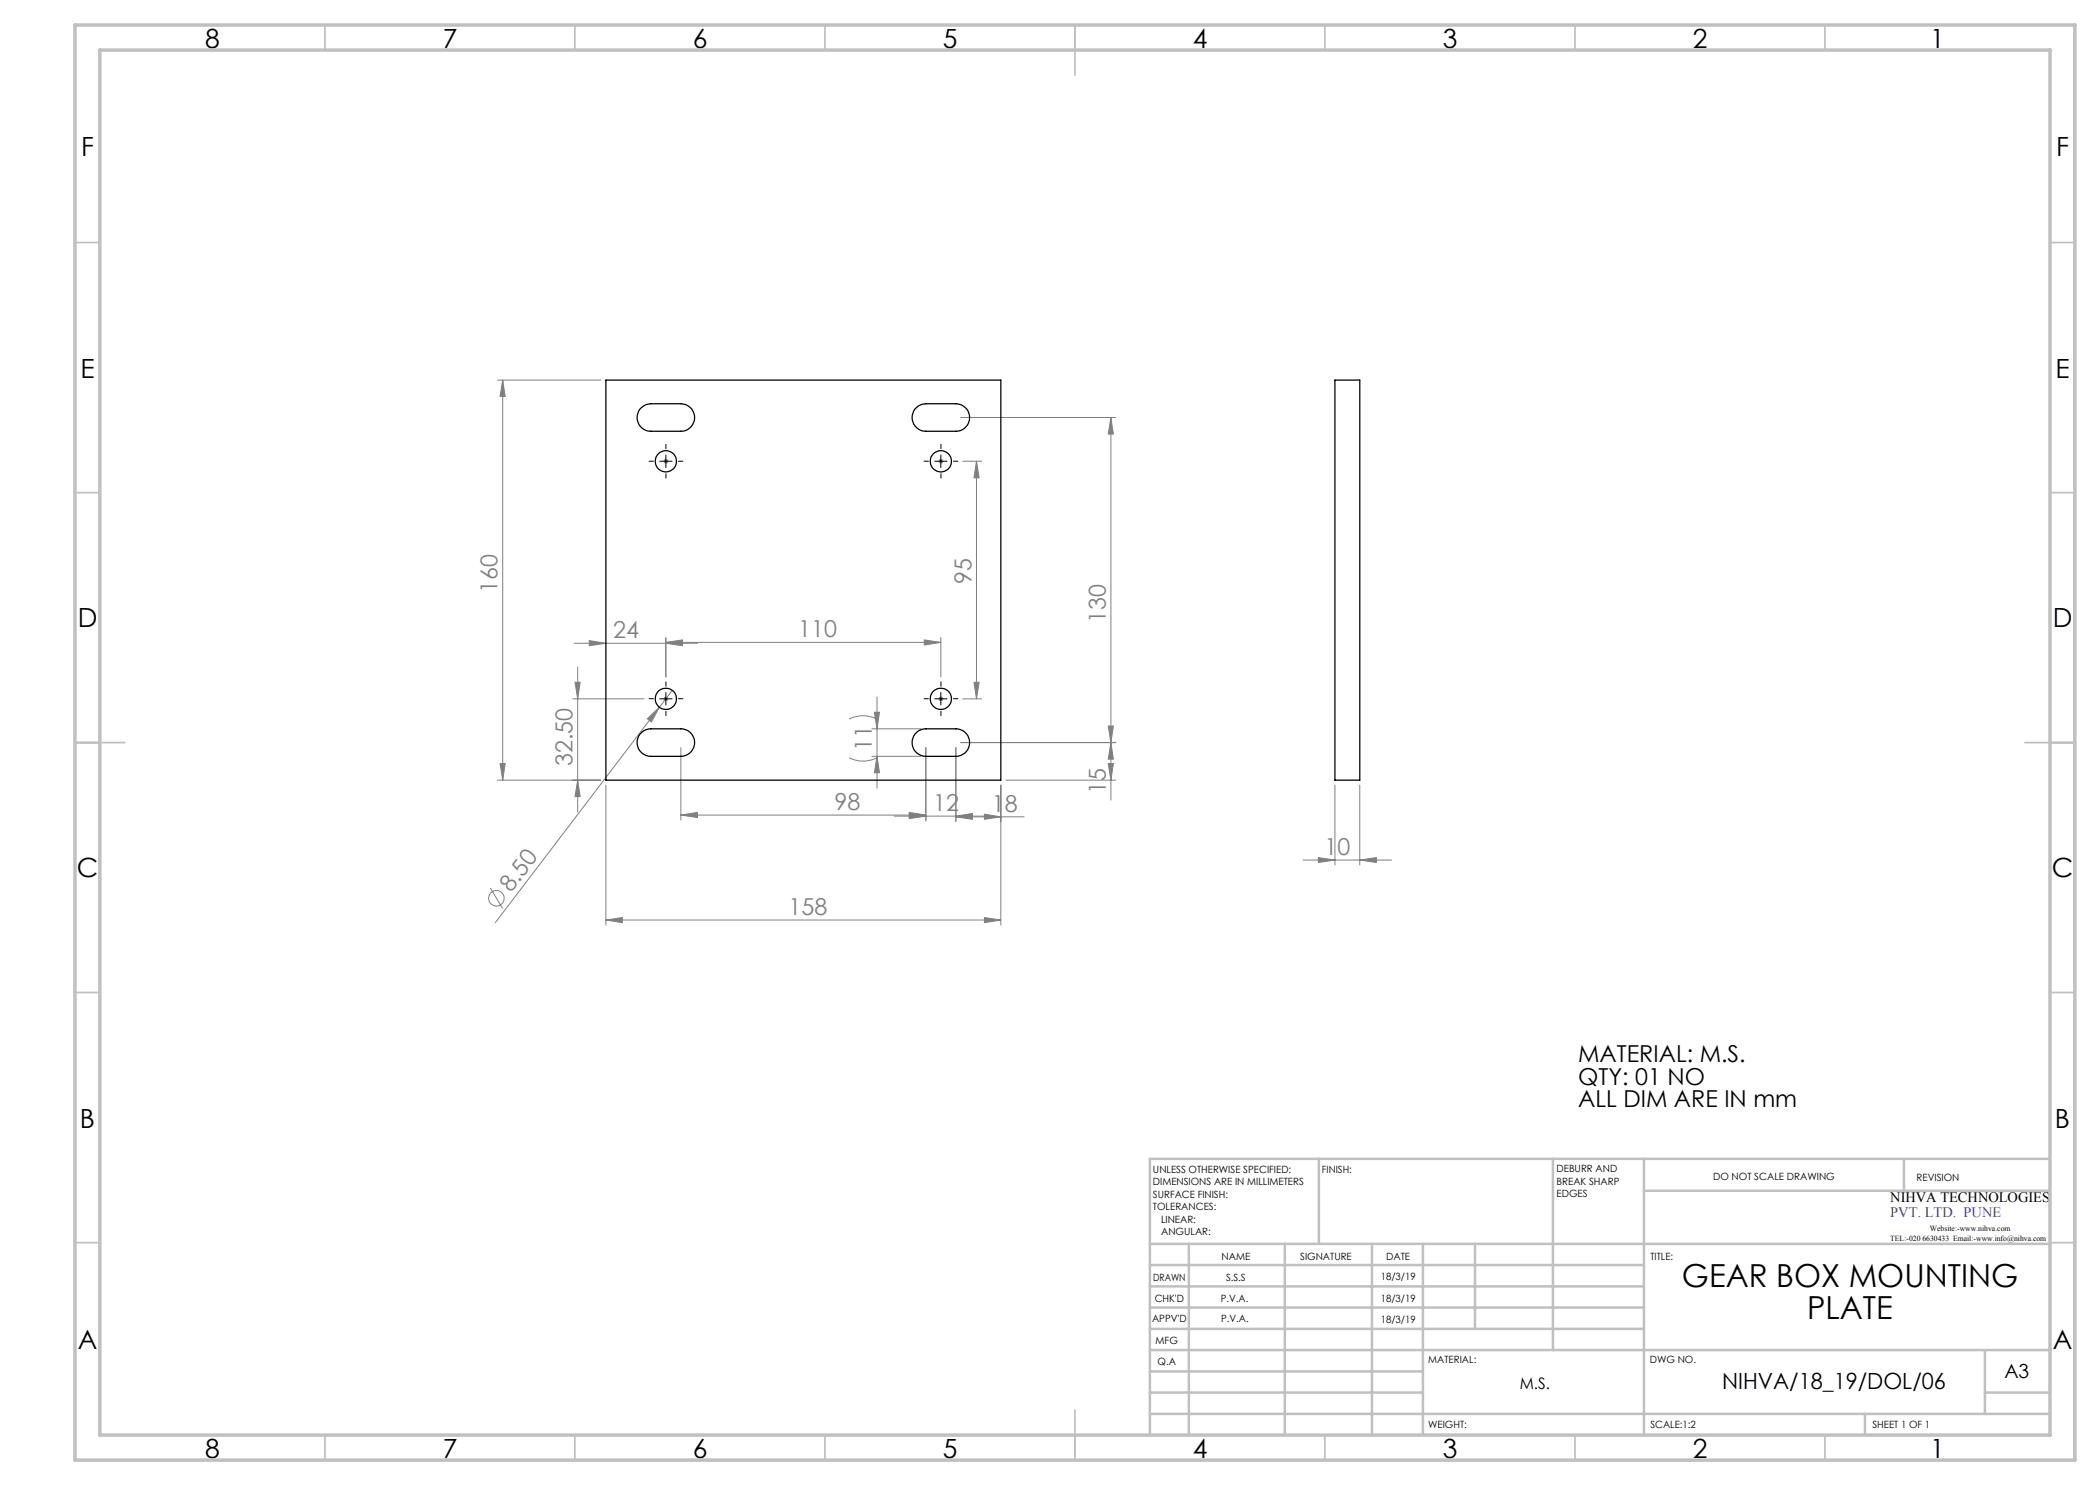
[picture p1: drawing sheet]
<svg xmlns="http://www.w3.org/2000/svg" width="420mm" height="297mm" viewBox="0 0 420 297" stroke-linecap="round" stroke-linejoin="round" font-family="sans-serif">
<g fill="none" stroke="#808080" stroke-width=".2">
<path d="M99.5 76h20.7M100.5 76l.5 3.3h-1zM100.5 76v80M132.7 92.2h1M132.8 91.9l.7 .7M133.2 91.8v1M133.5 91.9l-.7 .7M187.7 92.2h1M187.8 91.9l.7 .7M188.2 91.8v1M188.5 91.9l-.7 .7M192.2 83.5h31"/>
<path d="M192.5 92.2h3.8M195.3 92.2l.5 3.4h-1zM195.3 92.2v47.6M222.2 83.5l.5 3.3h-1zM222.2 83.5v76.5M114.5 139.8h14.3M114.8 128.7h24.7M115 136.5h1l-.5 3.3zM115.5 133.4v29M117.9 128.1l3.3 .6-3.3 .4zM132.7 139.8h1M132.8 139.4l.7 .7"/>
<path d="M133.2 128.5l3.3-.5v1zM133.2 128.7l3.3-.6v1zM133.2 127.5v7.9M133.2 128.5h55M133.2 139.3v1M133.5 139.4l-.7 .7M134.4 138.1l-2.5 3.4M175.4 139.4v18.2M184.9 128l3.3 .5-3.3 .5zM187.7 139.8h1M187.8 139.4l.7 .7M188.2 127.5v7.9"/>
<path d="M188.2 139.3v1M188.5 139.4l-.7 .7M192.5 139.8h3.8M194.8 136.5h1l-.5 3.3zM99.5 156h20.7M100 152.7h1l-.5 3.3zM115.5 156l.5 3.3h-1zM121.2 157v28M129.5 143.8l2.4-2.3-1.6 2.9zM131.9 141.5l-32.8 43M136.2 149.5v14.5M169.8 151.5a6.1 6.1 0 0 0 5.6 0"/>
<path d="M169.8 143.8a6.1 6.1 0 0 1 5.6 0M174.4 145.8h9.8M174.4 151.3h9.8M174.9 142.4h1l-.5 3.4zM175.4 151.3l.5 3.2h-1zM185.2 149.5v14.7M191.2 149.5v14.9M200.2 157v28M201.2 156h22M221.7 145.2h1l-.5 3.3zM221.7 152.7h1l-.5 3.3zM222.2 148.5l.5 3.3h-1z"/>
<path d="M223.2 148.5h-31M267 157v16M272 157v16M98.1 177.6l2.4 4.1M136.2 163l3.3-.5v1zM136.2 163h49M178.8 163.2h18.7M181.9 162.5l3.3 .5-3.3 .5zM181.9 162.7l3.3 .5-3.3 .5zM191.2 163.4l3.3-.6v1.1zM191.2 163.4h13.6M191.2 163.2l3.3-.5v1z"/>
<path d="M196.9 162.8l3.3 .6-3.3 .5zM260.6 172h17.7M263.7 171.5l3.3 .5-3.3 .5zM272 172l3.3-.5v1zM121.2 184l3.3-.5v1zM121.2 184h79M196.9 183.5l3.3 .5-3.3 .5z"/>
<circle cx="99.3" cy="179.7" r="1.56"/>
</g>
<g fill="none" stroke="#c0c0c0" stroke-width=".35">
<path d="M65 5v5M115 5v5M165 5v5M215 5v10M265 5v5M315 5v5M365 5v5M15 48.5h5M410 48.5h5M15 98.5h5M410 98.5h5M15 148.5h10"/>
<path d="M405 148.5h10M15 198.5h5M410 198.5h5M15 248.5h5M410 248.5h5M65 287v5M115 287v5M165 287v5M215 282v10M265 287v5M315 287v5M365 287v5"/>
</g>
<g fill="none" stroke="#c0c0c0" stroke-width=".5">
<path d="M263.8 231.8v17M310.6 231.8v38.2M328.8 231.8v55.2M328.8 238.2h81.2M380.8 231.8v6.4M410 231.8h-180v55.2M230 248.8h180M230 257.3h98.8M230 253h98.8M237.8 248.8v38.2M257 248.8v38.2M274.4 248.8v38.2"/>
<path d="M284.6 248.8v38.2M295 248.8v17M230 265.8h98.8M230 261.5h98.8M230 278.5h54.6M230 274.3h54.6M230 270h180M397 278.5h13M397 270v12.8M230 282.8h180M373 282.8v4.2"/>
</g>
<path d="M15 5h400v287h-400zM20 10h390v277h-390z" fill="none" stroke="#c0c0c0" stroke-width=".7"/>
<g fill="none" stroke="#000" stroke-width=".2" stroke-dasharray="15.2 1.3 1.3 1.3">
<path d="M130.7 92.2h-.9M133.2 89.7v-.8M133.2 94.7v.9M135.7 92.2h.9M185.7 92.2h-.9M188.2 89.7v-.8M188.2 94.7v.9M190.7 92.2h.9M130.7 139.7h-.9M133.2 137.2v-.8M135.7 139.7h.9M185.7 139.7h-.9"/>
<path d="M188.2 137.2v-.8M190.7 139.7h.9M133.2 142.2v.9M188.2 142.2v.9"/>
</g>
<path d="M131.9 92.2h2.5M133.2 91v2.5M186.9 92.2h2.5M188.2 91v2.5M131.9 139.8h2.5M133.2 138.5v2.5M186.9 139.8h2.5M188.2 138.5v2.5" fill="none" stroke="#000" stroke-width=".2"/>
<g fill="#808080">
<path d="M129.5 143.8l2.4-2.3-1.6 2.9z"/>
<path d="M133.2 128.5l3.3-.5v1zM184.9 128l3.3 .5-3.3 .5z"/>
<path d="M263.7 171.5l3.3 .5-3.3 .5zM272 172l3.3-.5v1z"/>
<path d="M136.2 163l3.3-.5v1zM181.9 162.5l3.3 .5-3.3 .5z"/>
<path d="M133.2 128.7l3.3-.6v1zM117.9 128.1l3.3 .6-3.3 .4z"/>
<path d="M194.8 136.5h1l-.5 3.3zM195.3 92.2l.5 3.4h-1zM221.7 145.2h1l-.5 3.3zM222.2 83.5l.5 3.3h-1z"/>
<path d="M174.9 142.4h1l-.5 3.4zM175.4 151.3l.5 3.2h-1z"/>
<path d="M100.5 76l.5 3.3h-1zM100 152.7h1l-.5 3.3zM222.2 148.5l.5 3.3h-1zM221.7 152.7h1l-.5 3.3zM115 136.5h1l-.5 3.3zM115.5 156l.5 3.3h-1z"/>
<path d="M181.9 162.7l3.3 .5-3.3 .5zM191.2 163.2l3.3-.5v1z"/>
<path d="M121.2 184l3.3-.5v1zM196.9 183.5l3.3 .5-3.3 .5zM191.2 163.4l3.3-.6v1.1zM196.9 162.8l3.3 .6-3.3 .5z"/>
</g>
<g fill="none" stroke="#000" stroke-width=".25">
<path d="M121.2 76h79v80h-79zM267 76h5v80h-5zM128.1 81.7a2.96 2.96 0 0 1 2.1-1h6a2.75 2.75 0 0 1 2.7 2.8 2.75 2.75 0 0 1-2.7 2.8h-6a2.74 2.74 0 0 1-2.5-1.6 2.74 2.74 0 0 1 .4-3zM183.1 81.7a2.96 2.96 0 0 1 2.1-1h6a2.75 2.75 0 0 1 2.7 2.8 2.75 2.75 0 0 1-2.7 2.8h-6a2.74 2.74 0 0 1-2.5-1.6 2.74 2.74 0 0 1 .4-3zM128.1 146.8a2.64 2.64 0 0 1 2.1-1h6a2.75 2.75 0 0 1 2.7 2.7 2.75 2.75 0 0 1-2.7 2.8h-6a2.74 2.74 0 0 1-2.5-1.6 2.74 2.74 0 0 1 .4-2.9zM183.1 146.8a2.64 2.64 0 0 1 2.1-1h6a2.75 2.75 0 0 1 2.7 2.7 2.75 2.75 0 0 1-2.7 2.8h-6a2.74 2.74 0 0 1-2.5-1.6 2.74 2.74 0 0 1 .4-2.9z"/>
<circle cx="133.2" cy="92.3" r="2.12"/>
<circle cx="188.2" cy="92.3" r="2.11"/>
<circle cx="133.2" cy="139.8" r="2.13"/>
<circle cx="188.2" cy="139.8" r="2.12"/>
</g>
<g font-size="6.3">
<text x="336.4" y="257.5">GEAR BOX MOUNTING</text>
<text x="361.4" y="263.8">PLATE</text>
</g>
<g font-size="5.3">
<text x="41" y="9.5">8</text>
<text x="88.5" y="9.5">7</text>
<text x="138.5" y="9.5">6</text>
<text x="188.5" y="9.5">5</text>
<text x="238.5" y="9.5">4</text>
<text x="288.5" y="9.5">3</text>
<text x="338.5" y="9.5">2</text>
<text x="386" y="9.5">1</text>
<text x="16.2" y="31.3">F</text>
<text x="411.2" y="31.3">F</text>
<text x="16.1" y="75.5">E</text>
<text x="411.1" y="75.5">E</text>
<text x="15.5" y="125.5">D</text>
<text x="410.5" y="125.5">D</text>
<text x="15.4" y="175.5">C</text>
<text x="410.4" y="175.5">C</text>
<text x="16" y="225.5">B</text>
<text x="411" y="225.5">B</text>
<text x="15.5" y="269.8">A</text>
<text x="410.5" y="269.8">A</text>
<text x="41" y="291.5">8</text>
<text x="88.5" y="291.5">7</text>
<text x="138.5" y="291.5">6</text>
<text x="188.5" y="291.5">5</text>
<text x="238.5" y="291.5">4</text>
<text x="288.5" y="291.5">3</text>
<text x="338.5" y="291.5">2</text>
<text x="386" y="291.5">1</text>
</g>
<g font-size="4.7" fill="#808080">
<text x="99.5" y="118.5" transform="rotate(-90 99.5 118.5)">160</text>
<text x="194.3" y="116.9" transform="rotate(-90 194.3 116.9)">95</text>
<text x="221.2" y="124.6" transform="rotate(-90 221.2 124.6)">130</text>
<text x="122.6" y="127.6">24</text>
<text x="159.7" y="127.5">110</text>
<text x="114.5" y="153.3" transform="rotate(-90 114.5 153.3)">32.50</text>
<text x="174.4" y="150.3" transform="rotate(-90 174.4 150.3)">11</text>
<text x="166.9" y="162">98</text>
<text x="221.2" y="158.7" transform="rotate(-90 221.2 158.7)">15</text>
<text x="186.6" y="162.2">12</text>
<text x="198.4" y="162.3">18</text>
<text x="264.9" y="171">10</text>
<text x="102.2" y="178.6" transform="rotate(-53 102.2 178.6)">8.50</text>
<text x="157.7" y="183">158</text>
</g>
<g font-size="4.7">
<text x="315.6" y="212.4">MATERIAL: M.S.</text>
<text x="315.6" y="216.9">QTY: 01 NO</text>
<text x="315.6" y="221.5">ALL DIM ARE IN mm</text>
</g>
<text font-size="4.5" x="344.4" y="277.8">NIHVA/18_19/DOL/06</text>
<text font-size="3.9" x="400.9" y="275.5">A3</text>
<text font-size="3.2" x="304" y="277.9">M.S.</text>
<text font-size="2.9" x="378.1" y="240.4">NIHVA TECHNOLOGIES</text>
<text font-size="2.9" fill="#00f" x="378.1" y="243.4">PVT. LTD. PUNE</text>
<g font-size="2">
<text x="230.6" y="234.6">UNLESS OTHERWISE SPECIFIED:</text>
<text x="230.6" y="237.1">DIMENSIONS ARE IN MILLIMETERS</text>
<text x="230.6" y="239.6">SURFACE FINISH:</text>
<text x="264.4" y="234.6">FINISH:</text>
<text x="311.3" y="234.5">DEBURR AND</text>
<text x="311.3" y="237">BREAK SHARP</text>
<text x="311.3" y="239.5">EDGES</text>
<text x="342.6" y="236">DO NOT SCALE DRAWING</text>
<text x="383.3" y="236.2">REVISION</text>
<text x="230.6" y="242.1">TOLERANCES:</text>
<text x="232.2" y="244.6">LINEAR:</text>
<text x="232.2" y="247.1">ANGULAR:</text>
<text x="244.3" y="252">NAME</text>
<text x="260" y="251.9">SIGNATURE</text>
<text x="277.2" y="251.9">DATE</text>
<text x="330.1" y="251.9">TITLE:</text>
<text x="230.6" y="256.1">DRAWN</text>
<text x="245.2" y="256.1">S.S.S</text>
<text x="276.1" y="255.9">18/3/19</text>
<text x="230.9" y="260.3">CHK'D</text>
<text x="244.1" y="260.3">P.V.A.</text>
<text x="276.1" y="260.3">18/3/19</text>
<text x="230.4" y="264.4">APPV'D</text>
<text x="231.1" y="268.8">MFG</text>
<text x="244.2" y="264.4">P.V.A.</text>
<text x="276.1" y="264.6">18/3/19</text>
<text x="231.5" y="273">Q.A</text>
<text x="285.6" y="272.5">MATERIAL:</text>
<text x="330" y="272.5">DWG NO.</text>
<text x="285.6" y="285.5">WEIGHT:</text>
<text x="330.1" y="285.6">SCALE:1:2</text>
<text x="374.5" y="285.6">SHEET 1 OF 1</text>
</g>
<g font-size="1.6">
<text x="378.1" y="248.2">TEL:-020 6630433 Email:-www.info@nihva.com</text>
<text x="386" y="246.1">Website:-www.nihva.com</text>
</g>
</svg>
